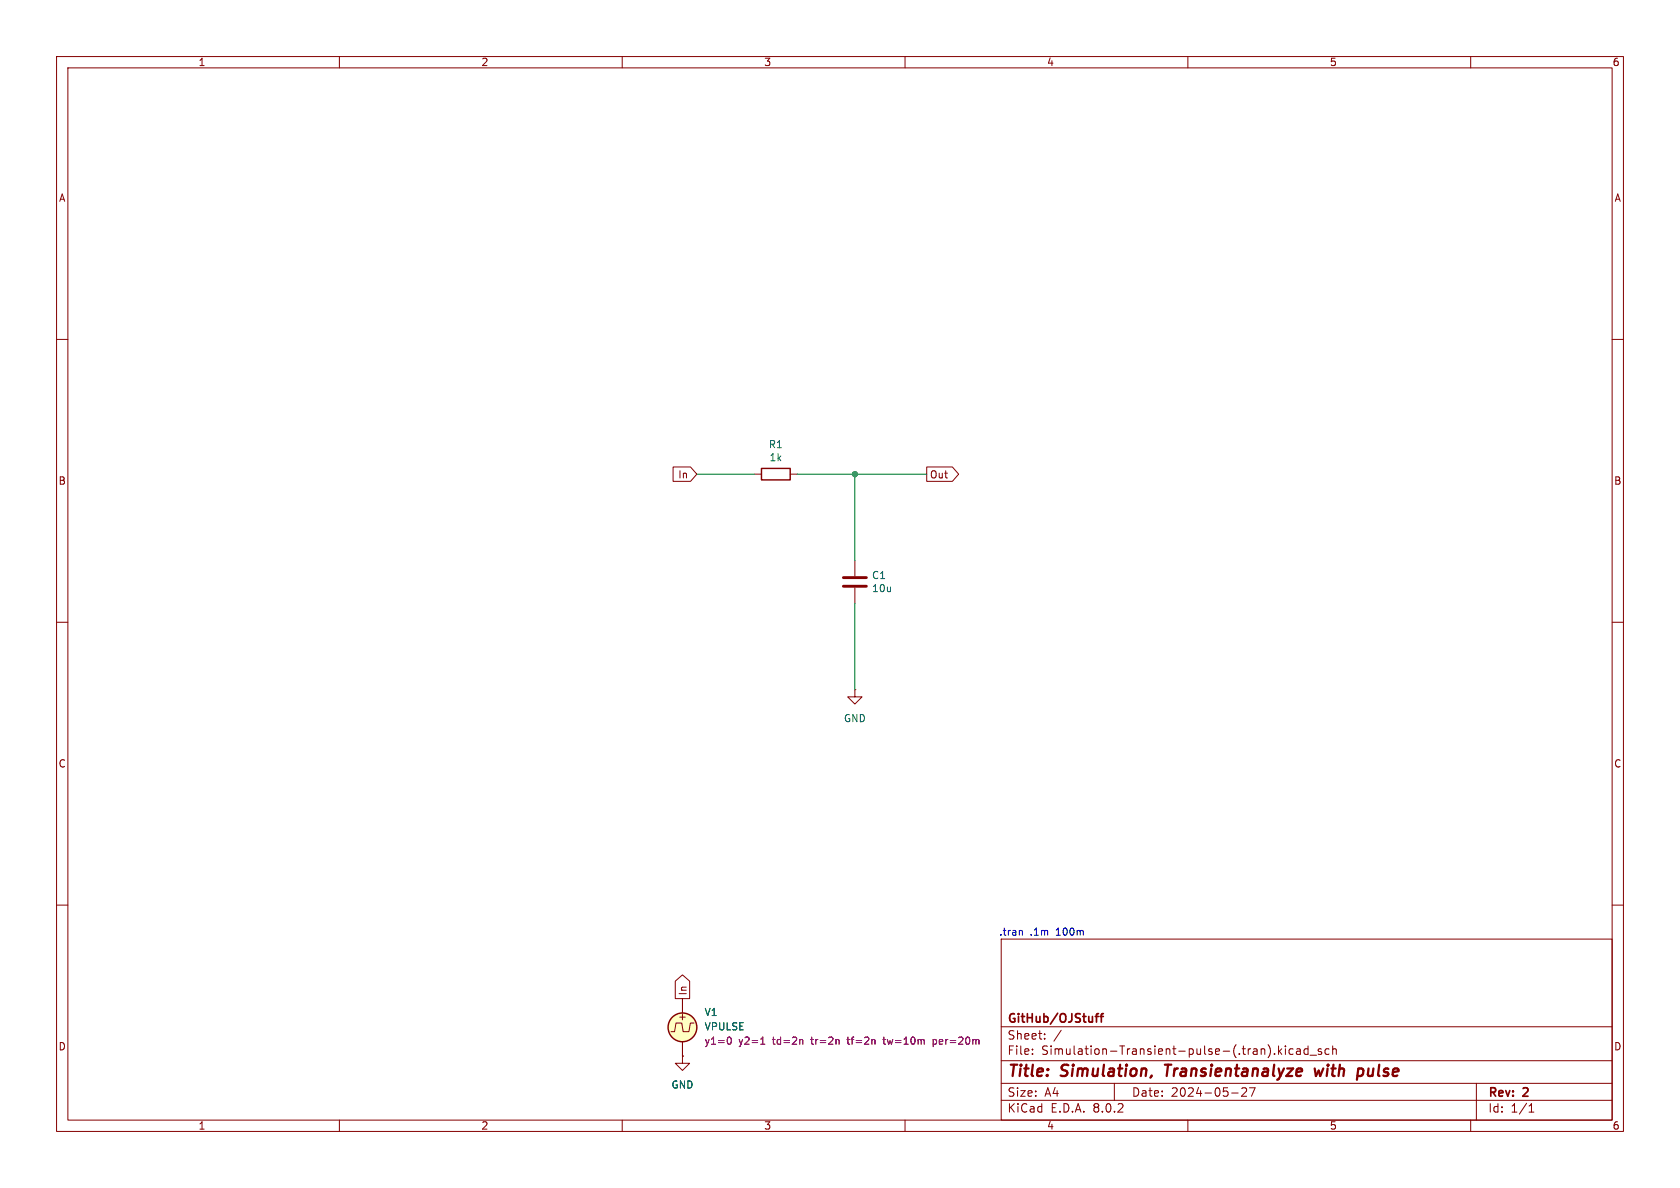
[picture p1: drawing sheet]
<svg xmlns="http://www.w3.org/2000/svg" width="297mm" height="210mm" viewBox="0 0 297 210" stroke-linecap="round" stroke-linejoin="round" font-family="sans-serif">
<g fill="none" stroke="#840000" stroke-width=".18">
<path d="M10 10h277v190h-277zM12 12h273v186h-273zM60 10v2M110 10v2M160 10v2M210 10v2M260 10v2M10 60h2M285 60h2M119 82.5h3.1l1.1 1.3-1.1 1.3h-3.1zM133.3 83.8h1.3M139.7 83.8h1.3"/>
<path d="M151.1 99.1v2.8M163.8 82.5h4.6l1.1 1.3-1.1 1.3h-4.6zM10 110h2M151.1 103.9v2.8M285 110h2M151.1 121.9v1.3h1.3l-1.3 1.3-1.2-1.3h1.2M151.1 121.9h.1M10 160h2M285 160h2M119.4 173.4l1.2-1.1 1.3 1.1v3.1h-2.5zM120.6 176.5v2.6M177 166h108v32h-108z"/>
<path d="M60 198v2M110 198v2M120.6 186.7v1.3h1.3l-1.3 1.2-1.2-1.2h1.2M120.6 186.7h.1M120.6 184.2v2.5M122.7 180.8h-.7l-.2 1.6h-1l-.3-1.6h-1l-.2 1.6h-.7M160 198v2M177 194.5h108M177 191.5h108M177 187.5h108M177 181.5h108M182.5 186.3v.1"/>
<path d="M182.5 185.5v.1M184.7 183.6v.1M184.7 182.8v.1M187.6 182.1l-1.3 2M197 191.5v3M210 198v2M217.7 193.2h1.2M220.3 192.4v.5l-.8 .9h.9M221.9 192.3l-.7 1.5M226 184.9v1.5M226.2 185.8l.4 .6M226.6 185.4l-.6 .6"/>
<path d="M227.2 184.9v.1M227.2 185.4v1M228.6 185.5l-.4-.1-.3 .3v.4l.1 .2h.6M229.2 185.5h.6l.1 .9M229.9 185.8h-.5a.29 .29 0 0 0-.2 .3 .29 .29 0 0 0 .2 .3l.5-.1M231.2 185.5l-.4-.1-.3 .3v.4l.2 .2h.5M231.2 184.9v1.5M231.6 186.5h1.1M233.6 185.5l-.4-.1-.2 .2 .1 .2 .5 .2v.3h-.6M235 185.5l-.5-.1-.3 .3v.4l.2 .2h.6M235.6 185.5l.2-.1 .4 .1v.9M235.6 184.9v1.5"/>
<path d="M260 198v2M261 191.5v6.5M270.3 196.6h.9M270.3 195.5l.4-.4v1.5"/>
</g>
<path d="M203.6 190.1l-.1 .3M205.9 188.2h1.2M206.5 188.2l-.2 2M232.4 188.9l.2 1.3 .5-.9 .3 .9 .5-1.3M240.7 188.9l.3 .4v.5l-.5 .4" fill="none" stroke="#840000" stroke-width=".4"/>
<path d="M193.6 179.7h.6M194.2 179.2l-.4 .2v1.3M194.5 179.7h.6M195.1 179.2l-.4 .2v1.3" fill="none" stroke="#840000" stroke-width=".3"/>
<path d="M149.1 103.6h4.1M149.1 102.1h4.1" fill="none" stroke="#840000" stroke-width=".51"/>
<g fill="none" stroke="#840000" stroke-width=".25">
<path d="M134.6 82.8h5.1v2h-5.1z"/>
<circle cx="120.6" cy="181.6" r="2.54"/>
</g>
<circle cx="120.6" cy="181.6" r="2.54" fill="#ffffc2" stroke="#ffffc2" stroke-width=".18"/>
<path d="M128.9 183.3a.68 .68 0 0 1 .4 .7 .68 .68 0 0 1-.4 .6M134.5 184.6h.7M134.7 183.5l.2-.2v1.3M141.6 183.8l.3 .1v.7M148.3 183.8v.8M156.1 183.8h.5M156.3 183.3v1.2M165 184.5l.3 .1M165 183.8v1.2M165.3 183.8h-.3" fill="none" stroke="#840084" stroke-width=".18"/>
<path d="M180.6 164.5l.1 .2v.6" fill="none" stroke="#0000c2" stroke-width=".18"/>
<path d="M123.2 83.8h10.1M141 83.8h22.8M151.1 83.8v15.3M151.1 106.7v15.2" fill="none" stroke="#009600" stroke-width=".18"/>
<circle cx="151.1" cy="83.8" r=".46" fill="#009600" stroke="#009600" stroke-width=".18"/>
<g font-size="2.8" fill="#840000">
<text x="178" y="190.9">Title:</text>
<text x="187.7" y="190.9">Simulation,</text>
<text x="206.8" y="190.9">Transientanalyze</text>
<text x="234.1" y="190.9">with</text>
<text x="242.4" y="190.9">pulse</text>
</g>
<g font-size="2.1" fill="#840000">
<text x="178" y="184">Sheet:</text>
<text x="178" y="181.2">GitHub/OJStuff</text>
<text x="178" y="186.7">File:</text>
<text x="184.1" y="186.7">Simulation-Transient-pulse-(.tran).kicad_sch</text>
<text x="178" y="196.9">KiCad</text>
<text x="178" y="194.1">Size:</text>
<text x="184.7" y="194.1">A4</text>
<text x="185.7" y="196.9">E.D.A.</text>
<text x="193.3" y="196.9">8.0.2</text>
<text x="200" y="194.1">Date:</text>
<text x="207" y="194.1">2024-05-27</text>
<text x="263" y="194.3">Rev:</text>
<text x="263" y="196.9">Id:</text>
<text x="267.1" y="196.9">1/1</text>
<text x="269.4" y="194.3">2</text>
</g>
<g font-size="1.8" fill="#840000">
<text x="35" y="11.9">1</text>
<text x="85" y="11.9">2</text>
<text x="135" y="11.9">3</text>
<text x="185" y="11.9">4</text>
<text x="235" y="11.9">5</text>
<text x="285" y="11.9">6</text>
<text x="10.3" y="35.9">A</text>
<text x="285.3" y="35.9">A</text>
<text x="10.3" y="85.9">B</text>
<text x="119.8" y="84.8">In</text>
<text x="164.3" y="84.8">Out</text>
<text x="285.3" y="85.9">B</text>
<text x="10.3" y="135.9">C</text>
<text x="285.3" y="135.9">C</text>
<text x="121.6" y="176.1" transform="rotate(-90 121.6 176.1)">In</text>
<text x="10.3" y="185.9">D</text>
<text x="119.8" y="180.6">+</text>
<text x="285.3" y="185.9">D</text>
<text x="35" y="199.9">1</text>
<text x="85" y="199.9">2</text>
<text x="135" y="199.9">3</text>
<text x="185" y="199.9">4</text>
<text x="235" y="199.9">5</text>
<text x="285" y="199.9">6</text>
</g>
<g font-size="1.8" fill="#006464">
<text x="135.8" y="79.4">R1</text>
<text x="135.9" y="81.7">1k</text>
<text x="154.1" y="102.6">C1</text>
<text x="154.1" y="104.9">10u</text>
<text x="149.1" y="127.9">GND</text>
<text x="124.5" y="179.8">V1</text>
<text x="124.5" y="182.3">VPULSE</text>
<text x="118.6" y="192.6">GND</text>
</g>
<g font-size="1.8" fill="#0000c2">
<text x="176.5" y="165.5">.tran</text>
<text x="182.1" y="165.5">.1m</text>
<text x="186.8" y="165.5">100m</text>
</g>
<g font-size="1.8" fill="#840084">
<text x="124.5" y="184.9">y1=0</text>
<text x="130.6" y="184.9">y2=1</text>
<text x="136.7" y="184.9">td=2n</text>
<text x="143.7" y="184.9">tr=2n</text>
<text x="150.3" y="184.9">tf=2n</text>
<text x="156.9" y="184.9">tw=10m</text>
<text x="165.8" y="184.9">per=20m</text>
</g>
</svg>
